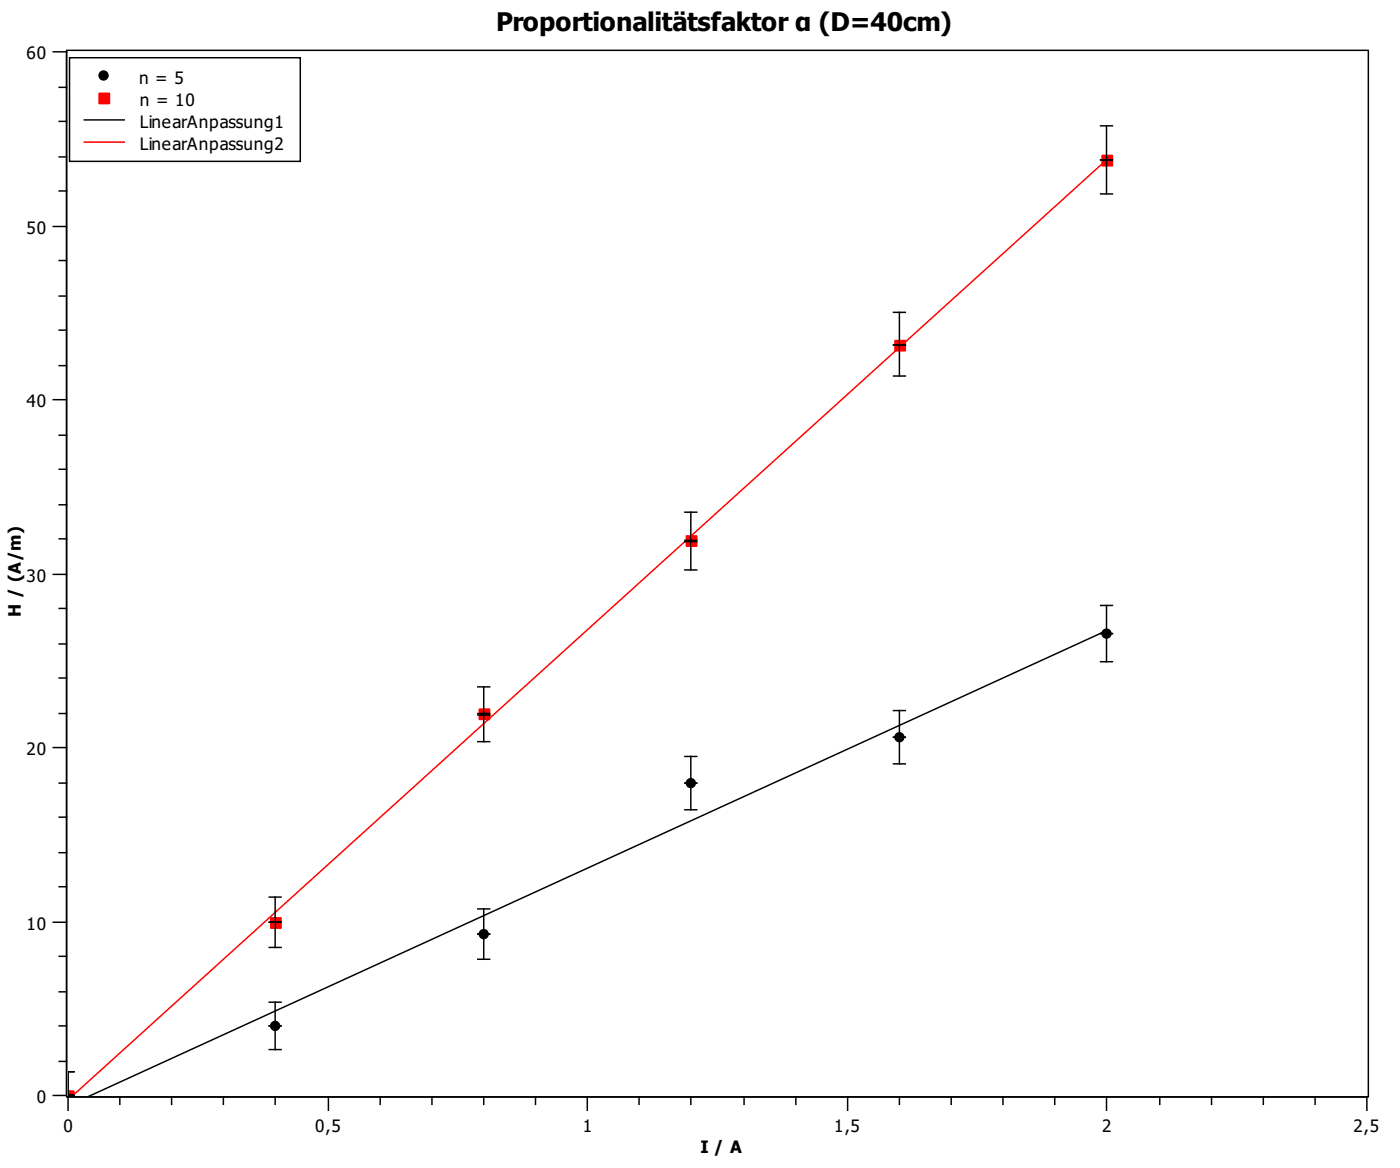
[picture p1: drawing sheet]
<svg xmlns="http://www.w3.org/2000/svg" width="334mm" height="278mm" viewBox="0 0 334 278" stroke-linecap="round" stroke-linejoin="round" font-family="sans-serif">
<g fill="none" stroke="#000" stroke-width=".35">
<path d="M12.7 12.3h3.2v248.4M14.1 37.4h1.8M14.1 28.9h1.8M14.1 20.8h1.8M12.7 54h3.2M14.1 45.5h1.8M14.1 78.7h1.8M14.1 70.6h1.8M14.1 62.1h1.8M12.7 95.2h3.2M14.1 87.1h1.8M14.1 111.8h1.8"/>
<path d="M14.1 103.7h1.8M12.7 136.9h3.2M14.1 128.4h1.8M14.1 120.3h1.8M14.1 153.5h1.8M14.1 145h1.8M12.7 178.2h3.2M14.1 170h1.8M14.1 161.6h1.8M14.1 194.7h1.8M14.1 186.6h1.8M12.7 219.8h3.2"/>
<path d="M14.1 211.3h1.8M14.1 203.2h1.8M14.1 236.4h1.8M14.1 227.9h1.8M14.1 252.9h1.8M14.1 244.5h1.8M12.7 261.1h3.2M28.6 261.4v1.8M40.9 261.4v1.8M53.2 261.4v1.8M65.6 261.4v1.8M78.3 261.4v3.2"/>
<path d="M90.6 261.4v1.8M103 261.4v1.8M115.3 261.4v1.8M127.7 261.4v1.8M140 261.4v3.2M152.3 261.4v1.8M164.7 261.4v1.8M177.4 261.4v1.8M189.7 261.4v1.8M202.1 261.4v3.2M214.4 261.4v1.8M226.7 261.4v1.8"/>
<path d="M239.1 261.4v1.8M251.4 261.4v1.8M263.8 261.4v3.2M276.5 261.4v1.8M288.8 261.4v1.8M301.1 261.4v1.8M313.5 261.4v1.8M325.5 261.4h-309.3v3.2M325.8 261.4v3.2"/>
</g>
<path d="M16.2 12.3h309.6v248.8h-309.6z" fill="#fff"/>
<g fill="#000" stroke="#000" stroke-width=".35">
<path d="M16.2 260a.95 .95 0 0 1 .9 .5 .95 .95 0 0 1 0 1h-.9z" fill-rule="evenodd"/>
<circle cx="24.7" cy="18" r="1.06"/>
<circle cx="263.8" cy="151" r="1.06"/>
<circle cx="214.4" cy="175.7" r="1.06"/>
<circle cx="164.7" cy="186.6" r="1.06"/>
<circle cx="115.3" cy="222.6" r="1.06"/>
<circle cx="65.6" cy="244.5" r="1.06"/>
</g>
<g fill="#f00" stroke="#f00" stroke-width=".35">
<path d="M16.2 260h1.4v1.5h-1.4z"/>
<path d="M64.5 218.7h2.5v2.5h-2.5z"/>
<path d="M114.3 169h2.4v2.4h-2.4z"/>
<path d="M163.6 127.7h2.5v2.5h-2.5z"/>
<path d="M213.3 81.1h2.5v2.5h-2.5z"/>
<path d="M262.7 37h2.5v2.5h-2.5z"/>
<path d="M23.6 22.2h2.5v2.5h-2.5z"/>
</g>
<g fill="none" stroke="#000" stroke-width=".35">
<path d="M15.9 12h310.3v249.4h-310.3zM16.6 13.8h55v24.7h-55zM20.1 28.6h9.5M262.4 30h2.8M262.4 38.1h2.8M263.8 30v16.2M262.4 46.2h2.8M213 74.4h2.8M214.4 74.4v15.2M213 89.6h2.8M213 82.2h2.8M163.3 122.1h2.8"/>
<path d="M163.3 135.8h2.8M163.3 128.8h2.8M163.3 129.1h2.8M164.7 122.1v13.7M262.4 144.3h2.8M262.4 157.7h2.8M262.4 151h2.8M263.8 150.3l-243.1 111.2M263.8 144.3v13.4M113.9 163.7h2.8M113.9 176.7h2.8M113.9 170h2.8"/>
<path d="M113.9 170.4h2.8M115.3 163.7v13M213 169.3h2.8M213 175.7h2.8M214.4 169.3v12.7M163.3 180.3h2.8M163.3 193h2.8M163.3 186.6h2.8M164.7 180.3v12.7M213 182h2.8M64.2 213.8h2.8M64.2 219.8h2.8"/>
<path d="M65.6 213.8v12M113.9 216.6h2.8M115.3 216.6v12M64.2 238.8h2.8M64.2 225.8h2.8M65.6 238.8v11.3M113.9 228.6h2.8M113.9 222.6h2.8M16.2 255.4h1.4M16.2 255.4v6.1M64.2 250.1h2.8M64.2 244.5h2.8"/>
<path d="M16.2 261.1h1.4"/>
</g>
<path d="M20.1 33.9h9.5M263.8 38.1l-246.9 223.4" fill="none" stroke="#f00" stroke-width=".35"/>
<text font-size="7.4" x="118.3" y="7.4">Proportionalitätsfaktor α (D=40cm)</text>
<g font-size="4.9">
<text x="6.3" y="14.1">60</text>
<text x="33.1" y="20">n = 5</text>
<text x="33.3" y="25.3">n = 10</text>
<text x="33.3" y="30.5">LinearAnpassung1</text>
<text x="33.3" y="35.8">LinearAnpassung2</text>
<text x="6.3" y="55.7">50</text>
<text x="6.3" y="97">40</text>
<text x="6.3" y="138.6">30</text>
<text x="4.9" y="147.1" transform="rotate(-90 4.9 147.1)">H / (A/m)</text>
<text x="6.3" y="179.9">20</text>
<text x="6.3" y="221.5">10</text>
<text x="8.8" y="262.8">0</text>
<text x="15.2" y="269.9">0</text>
<text x="75.1" y="269.9">0,5</text>
<text x="138.9" y="269.9">1</text>
<text x="198.9" y="269.9">1,5</text>
<text x="262.7" y="269.9">2</text>
<text x="322.7" y="269.9">2,5</text>
<text x="167" y="274.8">I / A</text>
</g>
</svg>
